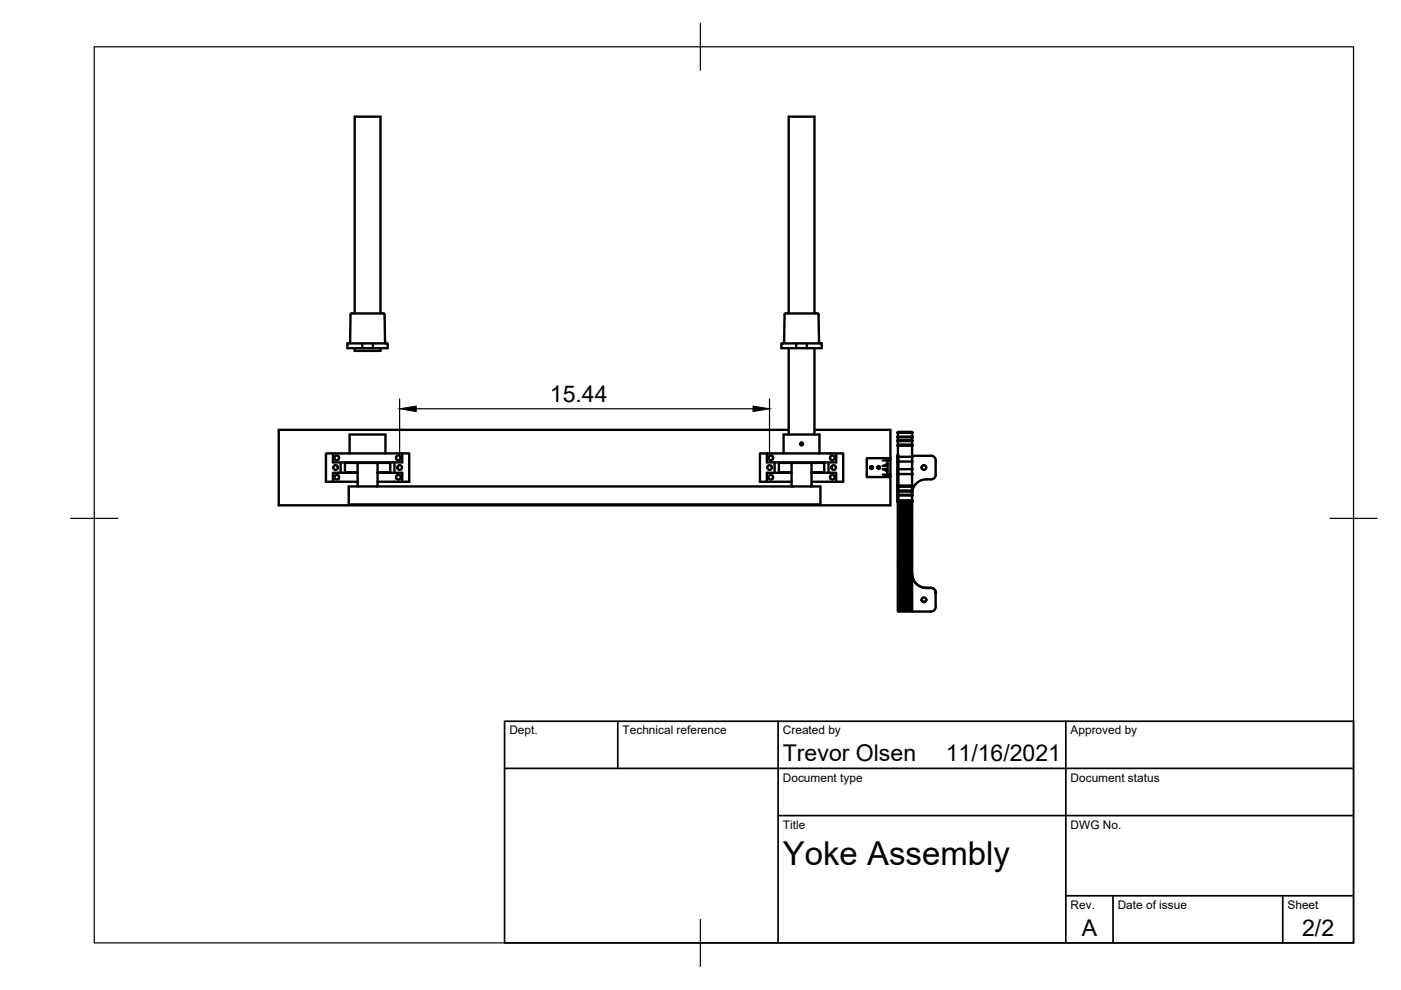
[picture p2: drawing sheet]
<svg xmlns="http://www.w3.org/2000/svg" width="297mm" height="210mm" viewBox="0 0 297 210" stroke-linecap="round" stroke-linejoin="round" font-family="sans-serif">
<!-- layer: Visible -->
<g fill="none" stroke="#000" stroke-width=".51">
<path d="M73.7 72.8h8.5v1h-8.5zM74.3 72.5l-.3 .3M74.6 66.5h6.7M74.6 66.4l-.3 .3-.1 5.9M75.2 66.5v-41.8h5.5v41.8M75.2 73.8v.6h5.5v-.6M76.8 72.8v1M79.1 72.8v1M81.3 66.4l.3 .3M81.5 66.7l.1 5.8 .3 .3M165.7 72.8h8.5v1h-8.5zM166.3 72.5l-.3 .3"/>
<path d="M166.6 66.5h6.7M166.6 66.4l-.3 .3-.1 5.9M167.2 66.5v-41.8h5.5v41.8M167.2 73.8v18.3M168.8 72.8v1M171.1 72.8v1M172.7 73.8v18.3M173.3 66.4l.3 .3M173.5 66.7l.2 5.8 .2 .3M70.6 96.1h14.7v1.9h-14.7zM70.6 96.1h-1.5v6h1.5M71.8 96.7a.51 .51 0 0 0-.9 .1 .51 .51 0 0 0 .4 .8 .51 .51 0 0 0 .6-.6l-.1-.2"/>
<path d="M72.2 98v2.2M74.1 96.1v-4h7.6v4M74.1 98v.1M76 98.1l-.2 .2v4.6l.2 .2M79.9 98.1l.2 .2M80.1 98.3v4.6M81.7 98v.1M83.6 98v2.2M84.1 96.7a.51 .51 0 0 1 .9 .2 .51 .51 0 0 1-.6 .7 .51 .51 0 0 1-.3-.8M85.3 96.1h1.5v6h-1.5M162.6 96.1h14.7v1.9h-14.7zM162.6 96.1h-1.5v6h1.5v-1.9h5.2"/>
<path d="M163.8 96.7a.47 .47 0 0 0-.8 .3 .47 .47 0 0 0 .6 .5 .47 .47 0 0 0 .2-.7M164.2 98v2.2M166.1 96.1v-4h7.6v4M166.1 98v.1M167.2 91.1h-108.1v16h129.7v-6.5M168 98.1l-.2 .2v4.6l.2 .2M171.9 98.1l.2 .2M172.1 98.3v4.6M172.7 91.1h16.1v6.5M173.7 98v.1M175.7 98v2.2M176.1 96.7a.47 .47 0 0 1 .8 .3 .47 .47 0 0 1-.6 .5 .47 .47 0 0 1-.2-.7"/>
<path d="M177.3 96.1h1.5v6h-1.5M187.2 97.6h1M188.2 98.3l-1 .5h1M188.2 98.3h.1M188.2 100h.1M188.2 97.6v3M188.2 99.5h-1l1 .5M188.2 97.6h.6v3h-.6M188.8 97.1h-5v4h5M190.4 91.7l3 .1M190.4 96.6v10h3M190.4 91.8v.9"/>
<path d="M190.4 92.7v1.8M190.4 94.5v3.4M190.4 99.5v3.4h3M190.4 91.6h3v.1M190.4 92.6h3M190.4 92.7h.1M190.4 92.7h3M190.4 93.3h3M190.4 93.5h3M190.4 94.3h3M190.4 94.5h3M190.4 96.9h3"/>
<path d="M193.4 97.9h-3v1.6h3M193.4 96.6h4a.97 .97 0 0 1 1 1v3a1.01 1.01 0 0 1-1 1 3.2 3.2 0 0 0-4 3M193.4 91.6h-3v.1M193.4 99.5v3.4M193.4 97.9v1.6M193.4 94.5v3.4M193.4 92.7v1.8M193.4 91.8v.9M193.4 91.7v.1M193.4 92.7h.1M70.6 102.1h5.2M71.1 100.8a.5 .5 0 0 1 .6 0 .5 .5 0 0 1 .2 .6 .49 .49 0 0 1-.8 .2 .49 .49 0 0 1 0-.8z"/>
<path d="M73.9 103.1h100v3.8h-100zM74.1 100.1v.1M75.8 100.1h-2.7v-2h9.6v2h-2.6M75.8 100.2h-5.2v1.9M80.1 102.1h5.2M80.1 100.2h5.2v1.9M80.1 102.9l-.2 .2M81.7 100.1v.1M84.1 100.9a.5 .5 0 0 1 .8 0 .5 .5 0 0 1-.4 .8 .5 .5 0 0 1-.5-.6zM162.6 102.1h5.2M163.1 100.8a.5 .5 0 0 1 .6 0 .5 .5 0 0 1 .2 .6 .5 .5 0 0 1-.8 .2 .5 .5 0 0 1 0-.8zM166.1 100.1v.1"/>
<path d="M167.8 100.1h-2.7v-2h9.7v2h-2.7M167.9 103.1h.1M171.9 103.1h.1M172.1 102.1h5.2M172.1 100.2h5.2v1.9M172.1 102.9l-.2 .2M173.7 100.1v.1M176.1 100.9a.53 .53 0 0 1 .9 0 .53 .53 0 0 1-.4 .8 .53 .53 0 0 1-.6-.7zM187.2 100.6h1M190.4 113.8v.3h3M190.4 114.1v.3h3M190.4 114.4v.3h3"/>
<path d="M190.4 114.7v.3h3M190.4 115v.4h3M190.4 115.4v.3h3M190.4 115.7v.3h3M190.4 116v.3h3M190.4 116.3v.3h3M190.4 116.6v.3h3M190.4 116.9v.4h3M190.4 117.3v.3h3M190.4 117.6v.3h3M190.4 117.9v.3h3M190.4 118.2v.3h3"/>
<path d="M190.4 118.5v.3h3M190.4 118.8v.3h3M190.4 119.1v.3h3M190.4 119.4v.4h3M190.4 119.8v.3h3M190.4 106.6v.3h3M190.4 106.9v.3h3M190.4 107.2v.3h3M190.4 107.5v.3h3M190.4 107.8v.3h3M190.4 108.1v.4h3M190.4 108.5v.2h3"/>
<path d="M190.4 108.7v.4h3M190.4 109.1v.3h3M190.4 109.4v.3h3M190.4 109.7v.3h3M190.4 110v.4h3M190.4 110.4v.2h3M190.4 110.6v.4h3M190.4 111v.3h3M190.4 111.3v.3h3M190.4 111.6v.3h3M190.4 111.9v.3h3M190.4 112.2v.3h3"/>
<path d="M190.4 112.5v.4h3M190.4 112.9v.2h3M190.4 104v.9M190.4 104.9v1.2M190.4 113.1v.4M190.4 100.5h3M190.4 103.2h3M190.4 104h3M190.4 104.2h3M190.4 104.9h3M190.4 105.1h3M193.4 106.1h-3v.3h3"/>
<path d="M193.4 106.4v23.3M193.4 113.5h-3v.3h3M193.4 106.1v.3M193.4 104.9v1.2M193.4 102.9v2M193.4 104.9h.1M190.4 121.3v.4l3-.1a3.2 3.2 0 0 0 4 3 1.01 1.01 0 0 1 1 1v3.1a.97 .97 0 0 1-1 1h-4M190.4 120.1v.3h3M190.4 120.4v.3h3M190.4 120.7v.3h3M190.4 121v.3h3M190.4 121.7v.3h3"/>
<path d="M190.4 122v.3h3M190.4 122.3v.3h3M190.4 122.6v.3h3M190.4 122.9v.3h3M190.4 123.2v.3h3M190.4 123.5v.3h3M190.4 123.8v.4h3M190.4 124.2v.3h3M190.4 124.5v.3h3M190.4 124.8v.3h3M190.4 125.1v.3h3M190.4 125.4v.3h3"/>
<path d="M190.4 125.7v.4h3M190.4 126.1v.2h3M190.4 126.3v.4h3M190.4 126.7v.3h3M190.4 127v.3h3M190.4 127.3v.3h3M190.4 127.6v.3h3M190.4 127.9v.3h3M190.4 128.2v.4h3M190.4 128.6v.3h3M190.4 128.9v.3h3M190.4 129.2v.3h3"/>
<path d="M190.4 129.5v.2h3M195.4 127.2a.5 .5 0 0 0 .5 .4 .5 .5 0 0 0 .5-.4"/>
<circle cx="71.2" cy="99.1" r=".5"/>
<circle cx="84.7" cy="99.1" r=".5"/>
<circle cx="163.2" cy="99.1" r=".5"/>
<circle cx="169.9" cy="94.1" r=".3"/>
<circle cx="176.8" cy="99.1" r=".5"/>
<circle cx="184.8" cy="99.1" r=".31"/>
<circle cx="186.3" cy="99.1" r=".31"/>
<circle cx="195.9" cy="99.1" r=".5"/>
<circle cx="195.9" cy="127.2" r=".5"/>
</g>
<g fill="#000" stroke="#000" stroke-width=".21">
<circle cx="190.4" cy="93.5" r=".24"/>
<circle cx="190.4" cy="99.3" r=".24"/>
<circle cx="190.4" cy="96.6" r=".24"/>
<circle cx="190.4" cy="98.7" r=".24"/>
<circle cx="190.4" cy="100" r=".24"/>
<circle cx="190.4" cy="98.1" r=".24"/>
<circle cx="190.4" cy="92.6" r=".24"/>
<circle cx="190.4" cy="99.5" r=".24"/>
<circle cx="190.4" cy="91.8" r=".24"/>
<circle cx="190.4" cy="93.3" r=".24"/>
<circle cx="190.4" cy="94.5" r=".24"/>
<circle cx="190.4" cy="97.9" r=".24"/>
<circle cx="190.4" cy="96.8" r=".24"/>
<circle cx="190.4" cy="97.1" r=".24"/>
<circle cx="190.4" cy="96.9" r=".24"/>
<circle cx="190.4" cy="97.4" r=".24"/>
<circle cx="190.4" cy="98.4" r=".24"/>
<circle cx="190.4" cy="99.7" r=".24"/>
<circle cx="190.4" cy="99" r=".24"/>
<circle cx="190.4" cy="92.7" r=".24"/>
<circle cx="190.4" cy="97.8" r=".24"/>
<circle cx="193.4" cy="91.8" r=".24"/>
<circle cx="193.4" cy="93.3" r=".24"/>
<circle cx="193.4" cy="94.5" r=".24"/>
<circle cx="193.4" cy="97.9" r=".24"/>
<circle cx="193.4" cy="96.9" r=".24"/>
<circle cx="193.4" cy="99.5" r=".24"/>
<circle cx="193.4" cy="92.7" r=".24"/>
<circle cx="193.4" cy="92.6" r=".24"/>
<circle cx="193.4" cy="93.5" r=".24"/>
<circle cx="190.4" cy="106.1" r=".24"/>
<circle cx="190.4" cy="104" r=".24"/>
<circle cx="190.4" cy="101.6" r=".24"/>
<circle cx="190.4" cy="105.1" r=".24"/>
<circle cx="190.4" cy="106.4" r=".24"/>
<circle cx="190.4" cy="100.5" r=".24"/>
<circle cx="190.4" cy="104.9" r=".24"/>
<circle cx="190.4" cy="100.9" r=".24"/>
<circle cx="190.4" cy="102.2" r=".24"/>
<circle cx="190.4" cy="102.9" r=".24"/>
<circle cx="190.4" cy="100.6" r=".24"/>
<circle cx="190.4" cy="103.4" r=".24"/>
<circle cx="190.4" cy="101.2" r=".24"/>
<circle cx="190.4" cy="105" r=".24"/>
<circle cx="190.4" cy="106.2" r=".24"/>
<circle cx="190.4" cy="104.2" r=".24"/>
<circle cx="190.4" cy="101.8" r=".24"/>
<circle cx="190.4" cy="103.1" r=".24"/>
<circle cx="190.4" cy="104.3" r=".24"/>
<circle cx="190.4" cy="104.7" r=".24"/>
<circle cx="190.4" cy="100.3" r=".24"/>
<circle cx="190.4" cy="102.5" r=".24"/>
<circle cx="190.4" cy="102.8" r=".24"/>
<circle cx="190.4" cy="103.7" r=".24"/>
<circle cx="190.4" cy="105.3" r=".24"/>
<circle cx="190.4" cy="105.6" r=".24"/>
<circle cx="190.4" cy="106" r=".24"/>
<circle cx="190.4" cy="104.1" r=".24"/>
<circle cx="193.4" cy="106.4" r=".24"/>
<circle cx="193.4" cy="102.9" r=".24"/>
<circle cx="193.4" cy="104.2" r=".24"/>
<circle cx="193.4" cy="105.1" r=".24"/>
<circle cx="193.4" cy="104.9" r=".24"/>
<circle cx="193.4" cy="106.1" r=".24"/>
<circle cx="193.4" cy="104" r=".24"/>
<circle cx="193.4" cy="100.5" r=".24"/>
<circle cx="198.4" cy="125.7" r=".24"/>
</g>
<!-- layer: Border -->
<path d="M20 9.9h267v190h-267zM148.5 4.9v10M15 109.9h10M282 109.9h10M148.5 194.9v10" fill="none" stroke="#000" stroke-width=".25"/>
<!-- layer: TitleBlock -->
<path d="M107 152.9h180v47h-180zM131 152.9v10M165 152.9v47M226 152.9v47M107 162.9h180M165 172.9h122M226 189.9h61M236 189.9v10M272 189.9v10" fill="none" stroke="#000" stroke-width=".36"/>
<!-- layer: Dimensions -->
<path d="M84.7 84.6v12.4M88.2 86.7h71.5M163.2 84.6v12.4" fill="none" stroke="#000" stroke-width=".25"/>
<path d="M84.7 86.7l3.5-.6v1.2zM159.7 86.1l3.5 .6-3.5 .6z" fill="#000" stroke="#000" stroke-width=".21"/>
<text font-size="7" x="166" y="183.4">Yoke Assembly</text>
<g font-size="4.9">
<text x="116.6" y="85.2">15.44</text>
<text x="166" y="161.4">Trevor Olsen</text>
<text x="200.5" y="161.4">11/16/2021</text>
<text x="229.3" y="198.6">A</text>
<text x="276.1" y="198.6">2/2</text>
</g>
<g font-size="2.5">
<text x="108" y="155.7">Dept.</text>
<text x="132" y="155.7">Technical reference</text>
<text x="166" y="155.7">Created by</text>
<text x="227" y="155.7">Approved by</text>
<text x="166" y="165.7">Document type</text>
<text x="227" y="165.7">Document status</text>
<text x="166" y="175.7">Title</text>
<text x="227" y="175.7">DWG No.</text>
<text x="227" y="192.7">Rev.</text>
<text x="237" y="192.7">Date of issue</text>
<text x="273" y="192.7">Sheet</text>
</g>
</svg>
